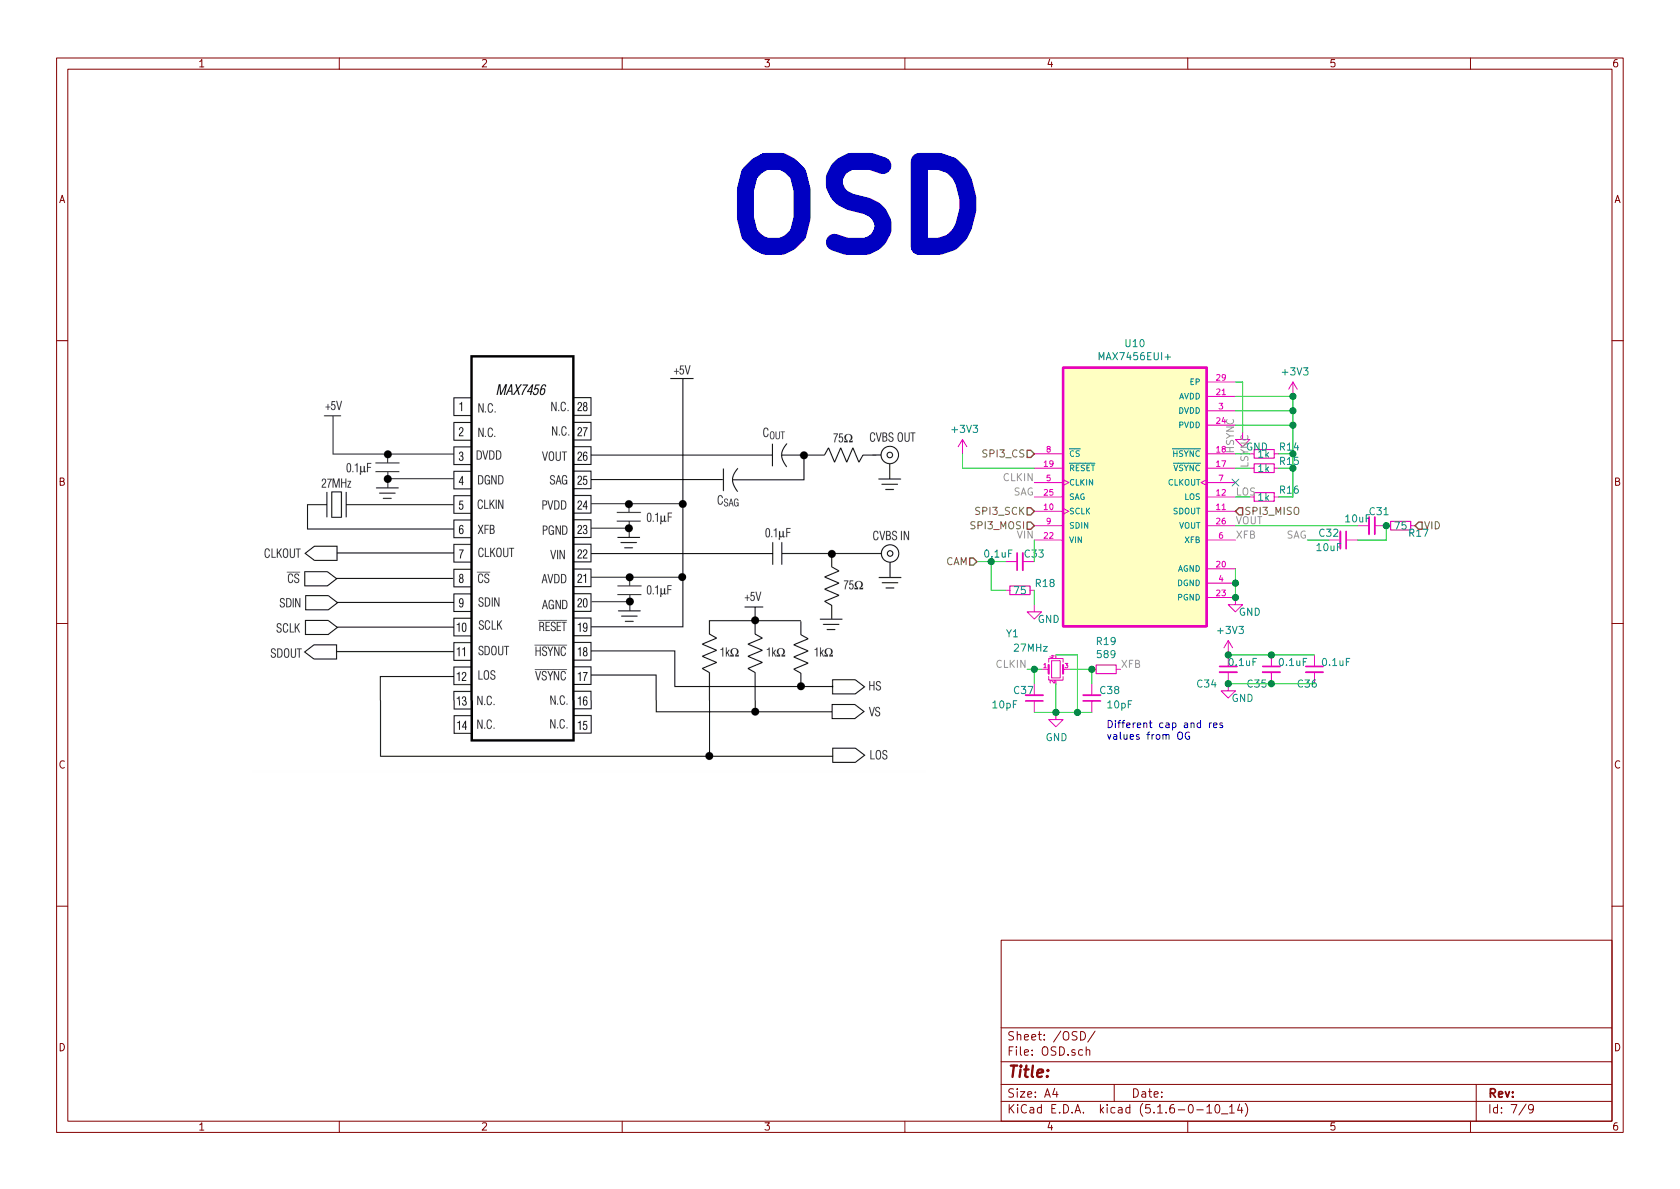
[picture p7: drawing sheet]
EESchema Schematic File Version 4
EELAYER 30 0
EELAYER END
$Descr A4 11693 8268
encoding utf-8
Sheet 7 9
Title ""
Date ""
Rev ""
Comp ""
Comment1 ""
Comment2 ""
Comment3 ""
Comment4 ""
$EndDescr
$Comp
L Device:Crystal_GND24_Small Y?
U 1 1
P 7350 4650
AR Path="/60B200F1" Ref="Y?"  Part="1" 
AR Path="/60B17C6E/60B200F1" Ref="Y1"  Part="1" 
F 0 "Y1" H 7000 4900 50  0000 L CNN
F 1 "27MHz" H 7050 4800 50  0000 L CNN
F 2 "Oscillator:Oscillator_SMD_Abracon_ASE-4Pin_3.2x2.5mm" H 7350 4650 50  0001 C CNN
F 3 "~" H 7350 4650 50  0001 C CNN
	1    7350 4650
	1    0    0    -1  
$EndComp
$Comp
L Device:C_Small C?
U 1 1
P 7200 4850
AR Path="/60B200F8" Ref="C?"  Part="1" 
AR Path="/60B17C6E/60B200F8" Ref="C37"  Part="1" 
F 0 "C37" H 7350 4800 50  0000 R CNN
F 1 "10pF" H 7500 4900 50  0000 R CNN
F 2 "Capacitor_SMD:C_0402_1005Metric" H 7200 4850 50  0001 C CNN
F 3 "~" H 7200 4850 50  0001 C CNN
	1    7200 4850
	-1   0    0    1   
$EndComp
Wire Wire Line
	7150 4650 7200 4650
Wire Wire Line
	7200 4650 7250 4650
Connection ~ 7200 4650
Wire Wire Line
	7200 4650 7200 4750
$Comp
L Device:C_Small C?
U 1 1
P 7600 4850
AR Path="/60B20102" Ref="C?"  Part="1" 
AR Path="/60B17C6E/60B20102" Ref="C38"  Part="1" 
F 0 "C38" H 7550 4800 50  0000 R CNN
F 1 "10pF" H 7500 4900 50  0000 R CNN
F 2 "Capacitor_SMD:C_0402_1005Metric" H 7600 4850 50  0001 C CNN
F 3 "~" H 7600 4850 50  0001 C CNN
	1    7600 4850
	-1   0    0    1   
$EndComp
Wire Wire Line
	7600 4650 7600 4750
Wire Wire Line
	7200 4950 7350 4950
Wire Wire Line
	7350 4750 7350 4950
Connection ~ 7350 4950
$Comp
L power:GND #PWR?
U 1 1
P 7350 4950
AR Path="/60B2010C" Ref="#PWR?"  Part="1" 
AR Path="/60B17C6E/60B2010C" Ref="#PWR069"  Part="1" 
F 0 "#PWR069" H 7350 4700 50  0001 C CNN
F 1 "GND" H 7355 4777 50  0000 C CNN
F 2 "" H 7350 4950 50  0001 C CNN
F 3 "" H 7350 4950 50  0001 C CNN
	1    7350 4950
	1    0    0    -1  
$EndComp
Wire Wire Line
	7350 4950 7500 4950
Wire Wire Line
	7450 4650 7600 4650
Wire Wire Line
	7350 4550 7500 4550
Wire Wire Line
	7500 4550 7500 4950
Connection ~ 7500 4950
Wire Wire Line
	7500 4950 7600 4950
Connection ~ 7600 4650
$Comp
L Device:R_Small R?
U 1 1
P 7700 4650
AR Path="/60B2011A" Ref="R?"  Part="1" 
AR Path="/60B17C6E/60B2011A" Ref="R19"  Part="1" 
F 0 "R19" V 7504 4650 50  0000 C CNN
F 1 "589" V 7595 4650 50  0000 C CNN
F 2 "Resistor_SMD:R_0402_1005Metric" H 7700 4650 50  0001 C CNN
F 3 "~" H 7700 4650 50  0001 C CNN
	1    7700 4650
	0    1    1    0   
$EndComp
Text Notes 7700 5150 0    50   ~ 0
Different cap and res \nvalues from OG
$Comp
L Device:C_Small C?
U 1 1
P 8550 4650
AR Path="/60B20121" Ref="C?"  Part="1" 
AR Path="/60B17C6E/60B20121" Ref="C34"  Part="1" 
F 0 "C34" H 8400 4550 50  0000 C CNN
F 1 "0.1uF" H 8650 4700 50  0000 C CNN
F 2 "Capacitor_SMD:C_0402_1005Metric" H 8550 4650 50  0001 C CNN
F 3 "~" H 8550 4650 50  0001 C CNN
	1    8550 4650
	1    0    0    -1  
$EndComp
$Comp
L Device:C_Small C?
U 1 1
P 8850 4650
AR Path="/60B20127" Ref="C?"  Part="1" 
AR Path="/60B17C6E/60B20127" Ref="C35"  Part="1" 
F 0 "C35" H 8750 4550 50  0000 C CNN
F 1 "0.1uF" H 9000 4700 50  0000 C CNN
F 2 "Capacitor_SMD:C_0402_1005Metric" H 8850 4650 50  0001 C CNN
F 3 "~" H 8850 4650 50  0001 C CNN
	1    8850 4650
	1    0    0    -1  
$EndComp
Wire Wire Line
	8550 4550 8850 4550
Connection ~ 8850 4550
Wire Wire Line
	8850 4550 9150 4550
Wire Wire Line
	8550 4750 8850 4750
Connection ~ 8850 4750
Wire Wire Line
	8850 4750 9150 4750
$Comp
L Device:C_Small C?
U 1 1
P 9150 4650
AR Path="/60B20133" Ref="C?"  Part="1" 
AR Path="/60B17C6E/60B20133" Ref="C36"  Part="1" 
F 0 "C36" H 9100 4550 50  0000 C CNN
F 1 "0.1uF" H 9300 4700 50  0000 C CNN
F 2 "Capacitor_SMD:C_0402_1005Metric" H 9150 4650 50  0001 C CNN
F 3 "~" H 9150 4650 50  0001 C CNN
	1    9150 4650
	1    0    0    -1  
$EndComp
Connection ~ 8550 4550
$Comp
L power:+3V3 #PWR?
U 1 1
P 8550 4550
AR Path="/60B2013A" Ref="#PWR?"  Part="1" 
AR Path="/60B17C6E/60B2013A" Ref="#PWR067"  Part="1" 
F 0 "#PWR067" H 8550 4400 50  0001 C CNN
F 1 "+3V3" H 8565 4723 50  0000 C CNN
F 2 "" H 8550 4550 50  0001 C CNN
F 3 "" H 8550 4550 50  0001 C CNN
	1    8550 4550
	1    0    0    -1  
$EndComp
Connection ~ 8550 4750
$Comp
L power:GND #PWR?
U 1 1
P 8550 4750
AR Path="/60B20141" Ref="#PWR?"  Part="1" 
AR Path="/60B17C6E/60B20141" Ref="#PWR068"  Part="1" 
F 0 "#PWR068" H 8550 4500 50  0001 C CNN
F 1 "GND" H 8650 4650 50  0000 C CNN
F 2 "" H 8550 4750 50  0001 C CNN
F 3 "" H 8550 4750 50  0001 C CNN
	1    8550 4750
	1    0    0    -1  
$EndComp
Wire Wire Line
	9450 3650 8600 3650
Wire Wire Line
	7200 4200 7200 4100
$Comp
L power:GND #PWR?
U 1 1
P 7200 4200
AR Path="/60B2014B" Ref="#PWR?"  Part="1" 
AR Path="/60B17C6E/60B2014B" Ref="#PWR066"  Part="1" 
F 0 "#PWR066" H 7200 3950 50  0001 C CNN
F 1 "GND" H 7300 4100 50  0000 C CNN
F 2 "" H 7200 4200 50  0001 C CNN
F 3 "" H 7200 4200 50  0001 C CNN
	1    7200 4200
	1    0    0    -1  
$EndComp
Wire Wire Line
	6900 3900 7000 3900
Wire Wire Line
	6900 4100 7000 4100
Wire Wire Line
	6900 3900 6900 4100
$Comp
L Device:R_Small R?
U 1 1
P 7100 4100
AR Path="/60B20154" Ref="R?"  Part="1" 
AR Path="/60B17C6E/60B20154" Ref="R18"  Part="1" 
F 0 "R18" V 7050 4200 50  0000 L CNN
F 1 "75" V 7100 4050 50  0000 L CNN
F 2 "Resistor_SMD:R_0402_1005Metric" H 7100 4100 50  0001 C CNN
F 3 "~" H 7100 4100 50  0001 C CNN
	1    7100 4100
	0    1    1    0   
$EndComp
Connection ~ 6900 3900
Wire Wire Line
	6800 3900 6900 3900
Wire Wire Line
	7200 3900 7200 3750
NoConn ~ 8600 3350
Wire Wire Line
	8650 2650 8600 2650
Wire Wire Line
	8650 3000 8650 2650
$Comp
L power:GND #PWR?
U 1 1
P 8650 3000
AR Path="/60B20160" Ref="#PWR?"  Part="1" 
AR Path="/60B17C6E/60B20160" Ref="#PWR063"  Part="1" 
F 0 "#PWR063" H 8650 2750 50  0001 C CNN
F 1 "GND" H 8750 2900 50  0000 C CNN
F 2 "" H 8650 3000 50  0001 C CNN
F 3 "" H 8650 3000 50  0001 C CNN
	1    8650 3000
	1    0    0    -1  
$EndComp
Wire Wire Line
	8600 2950 9000 2950
Connection ~ 9000 2950
Wire Wire Line
	9000 2950 9000 2850
Wire Wire Line
	8600 2850 9000 2850
Connection ~ 9000 2850
Wire Wire Line
	9000 2850 9000 2750
Wire Wire Line
	8600 2750 9000 2750
Wire Wire Line
	8900 3250 9000 3250
Connection ~ 9000 3250
Wire Wire Line
	9000 3450 9000 3250
Wire Wire Line
	8600 3250 8700 3250
Wire Wire Line
	9000 3250 9000 3150
Wire Wire Line
	9000 2950 9000 3150
Connection ~ 9000 3150
Wire Wire Line
	8900 3150 9000 3150
Connection ~ 9000 2750
$Comp
L power:+3V3 #PWR?
U 1 1
P 9000 2750
AR Path="/60B20176" Ref="#PWR?"  Part="1" 
AR Path="/60B17C6E/60B20176" Ref="#PWR062"  Part="1" 
F 0 "#PWR062" H 9000 2600 50  0001 C CNN
F 1 "+3V3" H 9015 2923 50  0000 C CNN
F 2 "" H 9000 2750 50  0001 C CNN
F 3 "" H 9000 2750 50  0001 C CNN
	1    9000 2750
	1    0    0    -1  
$EndComp
Wire Wire Line
	8600 3150 8700 3150
Wire Wire Line
	9650 3650 9650 3750
Wire Wire Line
	6700 3150 6700 3250
$Comp
L power:+3V3 #PWR?
U 1 1
P 6700 3150
AR Path="/60B2017F" Ref="#PWR?"  Part="1" 
AR Path="/60B17C6E/60B2017F" Ref="#PWR064"  Part="1" 
F 0 "#PWR064" H 6700 3000 50  0001 C CNN
F 1 "+3V3" H 6715 3323 50  0000 C CNN
F 2 "" H 6700 3150 50  0001 C CNN
F 3 "" H 6700 3150 50  0001 C CNN
	1    6700 3150
	1    0    0    -1  
$EndComp
$Comp
L power:GND #PWR?
U 1 1
P 8600 4150
AR Path="/60B20185" Ref="#PWR?"  Part="1" 
AR Path="/60B17C6E/60B20185" Ref="#PWR065"  Part="1" 
F 0 "#PWR065" H 8600 3900 50  0001 C CNN
F 1 "GND" H 8700 4050 50  0000 C CNN
F 2 "" H 8600 4150 50  0001 C CNN
F 3 "" H 8600 4150 50  0001 C CNN
	1    8600 4150
	1    0    0    -1  
$EndComp
Wire Wire Line
	8600 4050 8600 3950
Wire Wire Line
	8600 4150 8600 4050
Connection ~ 8600 4050
Connection ~ 8600 4150
$Comp
L JPW_Symbols:MAX7456EUI+ U?
U 1 1
P 7900 3450
AR Path="/60B20193" Ref="U?"  Part="1" 
AR Path="/60B17C6E/60B20193" Ref="U10"  Part="1" 
F 0 "U10" H 7900 4520 50  0000 C CNN
F 1 "MAX7456EUI+" H 7900 4429 50  0000 C CNN
F 2 "JPW_Footprints:MAX7456EUI&plus_T" H 7900 3450 50  0001 L BNN
F 3 "" H 7900 3450 50  0001 L BNN
	1    7900 3450
	1    0    0    -1  
$EndComp
$Comp
L Device:R_Small R?
U 1 1
P 8800 3450
AR Path="/60B2019B" Ref="R?"  Part="1" 
AR Path="/60B17C6E/60B2019B" Ref="R16"  Part="1" 
F 0 "R16" V 8750 3550 50  0000 L CNN
F 1 "1k" V 8800 3400 50  0000 L CNN
F 2 "Resistor_SMD:R_0402_1005Metric" H 8800 3450 50  0001 C CNN
F 3 "~" H 8800 3450 50  0001 C CNN
	1    8800 3450
	0    1    1    0   
$EndComp
$Comp
L Device:R_Small R?
U 1 1
P 8800 3250
AR Path="/60B201A1" Ref="R?"  Part="1" 
AR Path="/60B17C6E/60B201A1" Ref="R15"  Part="1" 
F 0 "R15" V 8750 3350 50  0000 L CNN
F 1 "1k" V 8800 3200 50  0000 L CNN
F 2 "Resistor_SMD:R_0402_1005Metric" H 8800 3250 50  0001 C CNN
F 3 "~" H 8800 3250 50  0001 C CNN
	1    8800 3250
	0    1    1    0   
$EndComp
$Comp
L Device:R_Small R?
U 1 1
P 8800 3150
AR Path="/60B201A7" Ref="R?"  Part="1" 
AR Path="/60B17C6E/60B201A7" Ref="R14"  Part="1" 
F 0 "R14" V 8750 3250 50  0000 L CNN
F 1 "1k" V 8800 3100 50  0000 L CNN
F 2 "Resistor_SMD:R_0402_1005Metric" H 8800 3150 50  0001 C CNN
F 3 "~" H 8800 3150 50  0001 C CNN
	1    8800 3150
	0    1    1    0   
$EndComp
$Comp
L Device:C_Small C?
U 1 1
P 9350 3750
AR Path="/60B201AD" Ref="C?"  Part="1" 
AR Path="/60B17C6E/60B201AD" Ref="C32"  Part="1" 
F 0 "C32" V 9300 3650 50  0000 C CNN
F 1 "10uF" V 9400 3650 50  0000 C CNN
F 2 "Capacitor_SMD:C_0402_1005Metric" H 9350 3750 50  0001 C CNN
F 3 "~" H 9350 3750 50  0001 C CNN
	1    9350 3750
	0    1    1    0   
$EndComp
$Comp
L Device:C_Small C?
U 1 1
P 9550 3650
AR Path="/60B201B3" Ref="C?"  Part="1" 
AR Path="/60B17C6E/60B201B3" Ref="C31"  Part="1" 
F 0 "C31" V 9450 3700 50  0000 C CNN
F 1 "10uF" V 9500 3550 50  0000 C CNN
F 2 "Capacitor_SMD:C_0402_1005Metric" H 9550 3650 50  0001 C CNN
F 3 "~" H 9550 3650 50  0001 C CNN
	1    9550 3650
	0    1    1    0   
$EndComp
Wire Wire Line
	9100 3750 9250 3750
Wire Wire Line
	9450 3750 9650 3750
Connection ~ 9650 3650
$Comp
L Device:R_Small R?
U 1 1
P 9750 3650
AR Path="/60B201BC" Ref="R?"  Part="1" 
AR Path="/60B17C6E/60B201BC" Ref="R17"  Part="1" 
F 0 "R17" V 9800 3700 50  0000 L CNN
F 1 "75" V 9750 3600 50  0000 L CNN
F 2 "Resistor_SMD:R_0402_1005Metric" H 9750 3650 50  0001 C CNN
F 3 "~" H 9750 3650 50  0001 C CNN
	1    9750 3650
	0    1    1    0   
$EndComp
$Comp
L Device:C_Small C?
U 1 1
P 7100 3900
AR Path="/60B201C2" Ref="C?"  Part="1" 
AR Path="/60B17C6E/60B201C2" Ref="C33"  Part="1" 
F 0 "C33" V 7150 3800 50  0000 C CNN
F 1 "0.1uF" V 7150 4050 50  0000 C CNN
F 2 "Capacitor_SMD:C_0402_1005Metric" H 7100 3900 50  0001 C CNN
F 3 "~" H 7100 3900 50  0001 C CNN
	1    7100 3900
	0    -1   -1   0   
$EndComp
Wire Wire Line
	8600 3450 8700 3450
Wire Wire Line
	8900 3450 9000 3450
Wire Wire Line
	6700 3250 7200 3250
Text Label 7200 3350 2    50   ~ 0
CLKIN
Text Label 7200 3450 2    50   ~ 0
SAG
Text HLabel 7200 3550 0    50   Input ~ 0
SPI3_SCK
Text HLabel 7200 3650 0    50   Input ~ 0
SPI3_MOSI
Text HLabel 8600 3550 2    50   Input ~ 0
SPI3_MISO
Text Label 9100 3750 2    50   ~ 0
SAG
Text HLabel 9850 3650 2    50   Input ~ 0
VID
Text Label 8600 3750 0    50   ~ 0
XFB
Text HLabel 6800 3900 0    50   Input ~ 0
CAM
Text Label 7150 4650 2    50   ~ 0
CLKIN
Text Label 7800 4650 0    50   ~ 0
XFB
Text HLabel 7200 3150 0    50   Input ~ 0
SPI3_CS
Text Notes 5000 1800 0    591  ~ 118
OSD
Text Label 8600 3150 1    50   ~ 0
HSYNC
Text Label 8700 3250 1    50   ~ 0
LSYNC
Text Label 8600 3450 0    50   ~ 0
LOS
Text Label 8600 3650 0    50   ~ 0
VOUT
Text Label 7200 3750 2    50   ~ 0
VIN
$EndSCHEMATC
